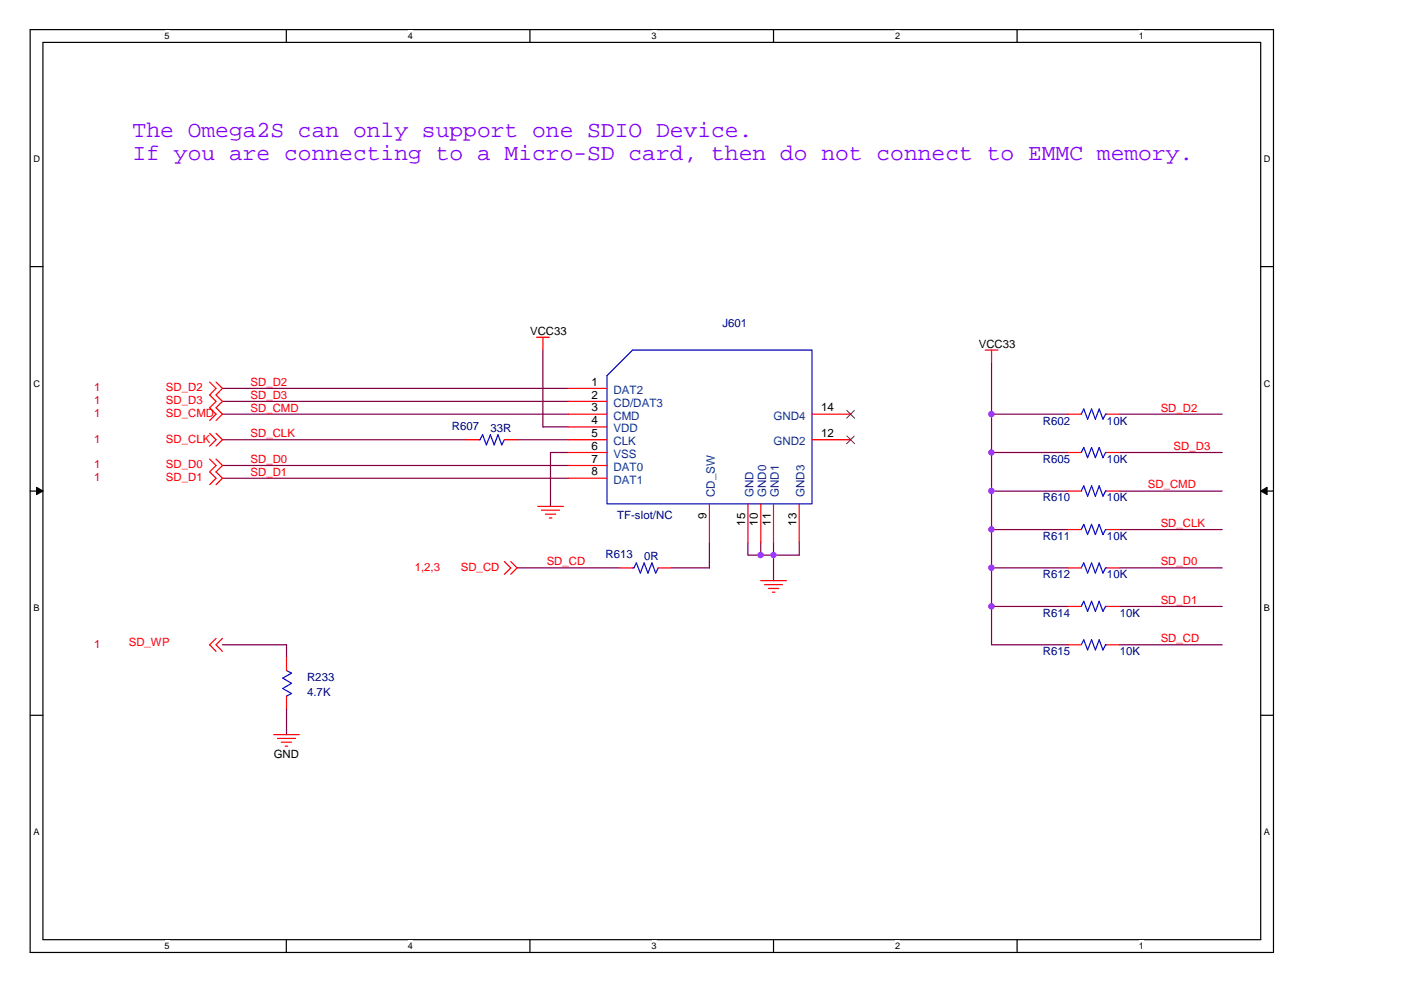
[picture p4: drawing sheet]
<svg xmlns="http://www.w3.org/2000/svg" width="297mm" height="210mm" viewBox="0 0 297 210" stroke-linecap="round" stroke-linejoin="round" font-family="sans-serif">
<path d="M6.4 6.3h263.6v195.6h-263.6zM9.1 9h258.2v190.2h-258.2z" fill="none" stroke="#000" stroke-width=".25"/>
<g fill="#fff">
<path d="M34.9 6.5h1v2.2h-1z"/>
<path d="M34.9 199.4h1v2.2h-1z"/>
</g>
<path d="M60.7 6.3v2.7M60.7 199.2v2.7" fill="none" stroke="#000" stroke-width=".25"/>
<g fill="#fff">
<path d="M86.5 6.5h1v2.2h-1z"/>
<path d="M86.5 199.4h1v2.2h-1z"/>
</g>
<path d="M112.4 6.3v2.7M112.4 199.2v2.7" fill="none" stroke="#000" stroke-width=".25"/>
<g fill="#fff">
<path d="M138.1 6.5h1.1v2.2h-1.1z"/>
<path d="M138.1 199.4h1.1v2.2h-1.1z"/>
</g>
<path d="M164 6.3v2.7M164 199.2v2.7" fill="none" stroke="#000" stroke-width=".25"/>
<g fill="#fff">
<path d="M189.8 6.5h1v2.2h-1z"/>
<path d="M189.8 199.4h1v2.2h-1z"/>
</g>
<path d="M215.6 6.3v2.7M215.6 199.2v2.7" fill="none" stroke="#000" stroke-width=".25"/>
<g fill="#fff">
<path d="M241.4 6.5h1.1v2.2h-1.1z"/>
<path d="M241.4 199.4h1.1v2.2h-1.1z"/>
<path d="M7.1 32.7h1.3v2.2h-1.3z"/>
<path d="M268 32.7h1.3v2.2h-1.3z"/>
<path d="M7.1 80.2h1.3v2.2h-1.3z"/>
<path d="M268 80.2h1.3v2.2h-1.3z"/>
</g>
<path d="M6.4 56.5h2.7M267.3 56.5h2.7" fill="none" stroke="#000" stroke-width=".25"/>
<g fill="#fff">
<path d="M7.1 127.8h1.2v2.2h-1.2z"/>
<path d="M268 127.8h1.2v2.2h-1.2z"/>
</g>
<path d="M6.4 104.1h2.7M267.3 104.1h2.7" fill="none" stroke="#000" stroke-width=".25"/>
<g fill="#000" stroke="#000" stroke-width=".21">
<path d="M7.7 103.3l1.4 .8-1.4 .8z" fill-rule="evenodd"/>
<path d="M267.3 104.1l1.3-.8v1.6z" fill-rule="evenodd"/>
</g>
<g fill="#fff">
<path d="M7.1 175.3h1.2v2.2h-1.2z"/>
<path d="M268 175.3h1.2v2.2h-1.2z"/>
</g>
<path d="M6.4 151.7h2.7M267.3 151.7h2.7" fill="none" stroke="#000" stroke-width=".25"/>
<g fill="none" stroke="#800040" stroke-width=".25">
<path d="M115.1 74.2v16.3h5.4M210.2 76.9v59.8h16.3M47.2 87.8h73.3M47.2 93.2h51.6M47.2 85.1h73.3M47.2 98.7h73.3M47.2 82.4h73.3M109.6 93.2h10.9M120.5 95.9h-3.8v11.5M210.2 95.9h16.3M210.2 87.8h16.3M237.4 95.9h21.7"/>
<path d="M237.4 87.8h21.7M47.2 101.4h73.3M150.4 115v5.4h-8.1M158.6 115v2.7h10.9v-2.7M161.3 115v2.7M164 115v8.1M210.2 104.1h16.3M210.2 112.3h16.3M237.4 104.1h21.7M237.4 112.3h21.7M47.2 136.7h13.5v2.8M109.6 120.4h21.8"/>
<path d="M210.2 120.4h16.3M210.2 128.6h16.3M237.4 136.7h21.7M237.4 120.4h21.7M237.4 128.6h21.7M60.7 150.3v5.5"/>
</g>
<g fill="#f0f" stroke="#f0f" stroke-width=".25">
<circle cx="210.2" cy="95.9" r=".52"/>
<circle cx="210.2" cy="112.2" r=".52"/>
<circle cx="210.2" cy="104.1" r=".54"/>
<circle cx="210.2" cy="128.6" r=".54"/>
<circle cx="210.2" cy="120.4" r=".54"/>
<circle cx="210.2" cy="87.8" r=".54"/>
<circle cx="164" cy="117.7" r=".52"/>
<circle cx="161.3" cy="117.7" r=".54"/>
</g>
<g fill="none" stroke="#f00" stroke-width=".25">
<path d="M113.7 71.5h2.8M115.1 71.5v2.7M208.9 74.2h2.7M210.2 74.2v2.7M44.4 81l1.4 1.4-1.4 1.3 1.4 1.4-1.4 1.4 1.4 1.3-1.4 1.4M44.4 91.9l1.4 1.3-1.4 1.4M44.4 97.3l1.4 1.4-1.4 1.3 1.4 1.4-1.4 1.4M45.8 81l1.4 1.4-1.4 1.3 1.4 1.4-1.4 1.4 1.4 1.3-1.4 1.4M45.8 91.9l1.4 1.3-1.4 1.4M45.8 97.3l1.4 1.4-1.4 1.3 1.4 1.4-1.4 1.4M98.8 93.2h2.7M106.9 93.2h2.7"/>
<path d="M120.5 95.9h8.2M120.5 93.2h8.2M120.5 82.4h8.2M120.5 85.1h8.2M120.5 87.8h8.2M120.5 90.5h8.2M120.5 98.7h8.2M172.2 93.2h8.1M172.2 87.8h8.1M226.5 95.9h2.7M226.5 87.8h2.7M234.7 95.9h2.7"/>
<path d="M234.7 87.8h2.7M106.9 119.1l1.4 1.3-1.4 1.4M108.3 119.1l1.3 1.3-1.3 1.4M114 107.4h5.5M114.8 108.2h3.8M115.7 109h2.1M116.5 109.8h.5M120.5 101.4h8.2M150.4 106.8v8.2M158.6 106.8v8.2M161.3 106.8v8.2M164 106.8v8.2"/>
<path d="M169.5 106.8v8.2M226.5 104.1h2.7M226.5 112.3h2.7M234.7 104.1h2.7M234.7 112.3h2.7M45.8 135.4l-1.4 1.3 1.4 1.4M47.2 135.4l-1.4 1.3 1.4 1.4M60.7 139.5v2.7M131.4 120.4h2.7M139.6 120.4h2.7M161.3 123.1h5.5M162.1 124h3.8"/>
<path d="M162.9 124.8h2.2M163.7 125.6h.6M226.5 120.4h2.7M226.5 136.7h2.7M226.5 128.6h2.7M234.7 120.4h2.7M234.7 136.7h2.7M234.7 128.6h2.7M58 155.8h5.5M58.8 156.6h3.9M59.6 157.4h2.2M60.5 158.2h.5"/>
<path d="M60.7 147.6v2.7"/>
</g>
<path d="M134.1 74.2h38.1v32.6h-43.5v-27.2zM101.5 93.2h.3l.5-1 .8 2.1 .9-2.1 .8 2.1 .8-2.1 .8 2.1 .5-1.1M229.2 95.9l.6-1 .8 2.1 .8-2.1 .8 2.1 .8-2.1 .8 2.1 .6-1.1h.3M229.2 87.8l.6-1.1 .8 2.2 .8-2.2 .8 2.2 .8-2.2 .8 2.2 .6-1.1h.3M229.2 104.1l.6-1.1 .8 2.2 .8-2.2 .8 2.2 .8-2.2 .8 2.2 .6-1.1h.3M229.2 112.3l.6-1.1 .8 2.1 .8-2.1 .8 2.1 .8-2.1 .8 2.1 .6-1h.3M134.1 120.4h.3l.5-1 .9 2.1 .8-2.1 .8 2.1 .8-2.1 .8 2.1 .6-1.1M229.2 120.4l.6-1 .8 2.1 .8-2.1 .8 2.1 .8-2.1 .8 2.1 .6-1.1h.3M229.2 136.7l.6-1 .8 2.1 .8-2.1 .8 2.1 .8-2.1 .8 2.1 .6-1.1h.3M229.2 128.6l.6-1.1 .8 2.1 .8-2.1 .8 2.1 .8-2.1 .8 2.1 .6-1h.3M60.7 142.2l1.1 .5-1.9 1.1 1.9 1.1-1.9 1.1 1.9 1-1.1 .6" fill="none" stroke="#00f" stroke-width=".25"/>
<path d="M179.5 92.4l1.7 1.7M179.5 87l1.7 1.7M181.1 92.4l-1.6 1.7M181.1 87l-1.6 1.7" fill="none" stroke="#804000" stroke-width=".21"/>
<g font-size="4.9" fill="#8000ff">
<text x="28.1" y="29.1">The Omega2S can only support one SDIO Device.</text>
<text x="28.1" y="34">If you are connecting to a Micro-SD card, then do not connect to EMMC memory.</text>
</g>
<g font-size="2.5">
<text x="125.4" y="81.8">1</text>
<text x="125.4" y="84.5">2</text>
<text x="125.4" y="87.2">3</text>
<text x="125.4" y="89.9">4</text>
<text x="174.1" y="87.2">14</text>
<text x="125.4" y="95.3">6</text>
<text x="125.4" y="92.6">5</text>
<text x="174.1" y="92.6">12</text>
<text x="125.4" y="98.1">7</text>
<text x="125.4" y="100.8">8</text>
<text x="149.8" y="110.1" transform="rotate(-90 149.8 110.1)">9</text>
<text x="158" y="111.5" transform="rotate(-90 158 111.5)">15</text>
<text x="160.7" y="111.5" transform="rotate(-90 160.7 111.5)">10</text>
<text x="163.4" y="111.5" transform="rotate(-90 163.4 111.5)">11</text>
<text x="168.9" y="111.5" transform="rotate(-90 168.9 111.5)">13</text>
</g>
<g font-size="2.5" fill="#004080">
<text x="130" y="83.5">DAT2</text>
<text x="130" y="86.2">CD/DAT3</text>
<text x="130" y="89">CMD</text>
<text x="164" y="89">GND4</text>
<text x="130" y="91.7">VDD</text>
<text x="130" y="94.4">CLK</text>
<text x="164" y="94.4">GND2</text>
<text x="130" y="97.1">VSS</text>
<text x="130" y="99.8">DAT0</text>
<text x="130" y="102.5">DAT1</text>
<text x="151.6" y="105.5" transform="rotate(-90 151.6 105.5)">CD_SW</text>
<text x="159.7" y="105.5" transform="rotate(-90 159.7 105.5)">GND</text>
<text x="162.4" y="105.5" transform="rotate(-90 162.4 105.5)">GND0</text>
<text x="165.1" y="105.5" transform="rotate(-90 165.1 105.5)">GND1</text>
<text x="170.6" y="105.5" transform="rotate(-90 170.6 105.5)">GND3</text>
</g>
<g font-size="2.4">
<text x="112.4" y="71">VCC33</text>
<text x="207.5" y="73.7">VCC33</text>
<text x="58" y="160.7">GND</text>
</g>
<g font-size="2.4" fill="#000080">
<text x="153.2" y="69.4">J601</text>
<text x="95.8" y="91.1">R607</text>
<text x="104" y="91.6">33R</text>
<text x="221.1" y="90">R602</text>
<text x="234.7" y="90">10K</text>
<text x="221.1" y="98.1">R605</text>
<text x="234.7" y="98.1">10K</text>
<text x="221.1" y="106.3">R610</text>
<text x="234.7" y="106.3">10K</text>
<text x="130.9" y="110.1">TF-slot/NC</text>
<text x="128.4" y="118.3">R613</text>
<text x="136.6" y="118.8">0R</text>
<text x="221.1" y="114.5">R611</text>
<text x="234.7" y="114.5">10K</text>
<text x="221.1" y="122.6">R612</text>
<text x="234.7" y="122.6">10K</text>
<text x="221.1" y="130.8">R614</text>
<text x="237.4" y="130.8">10K</text>
<text x="221.1" y="138.9">R615</text>
<text x="237.4" y="138.9">10K</text>
<text x="65.1" y="144.4">R233</text>
<text x="65.1" y="147.6">4.7K</text>
</g>
<g font-size="2.4" fill="#f00">
<text x="20" y="82.9">1</text>
<text x="35.2" y="82.9">SD_D2</text>
<text x="53.1" y="81.8">SD_D2</text>
<text x="20" y="85.7">1</text>
<text x="20" y="88.4">1</text>
<text x="35.2" y="85.7">SD_D3</text>
<text x="35.2" y="88.4">SD_CMD</text>
<text x="53.1" y="84.6">SD_D3</text>
<text x="53.1" y="87.3">SD_CMD</text>
<text x="246.1" y="87.3">SD_D2</text>
<text x="20" y="93.8">1</text>
<text x="35.2" y="93.8">SD_CLK</text>
<text x="53.1" y="92.7">SD_CLK</text>
<text x="248.8" y="95.4">SD_D3</text>
<text x="20" y="99.2">1</text>
<text x="20" y="102">1</text>
<text x="35.2" y="99.2">SD_D0</text>
<text x="35.2" y="102">SD_D1</text>
<text x="53.1" y="98.1">SD_D0</text>
<text x="53.1" y="100.9">SD_D1</text>
<text x="243.4" y="103.6">SD_CMD</text>
<text x="246.1" y="111.7">SD_CLK</text>
<text x="115.9" y="119.9">SD_CD</text>
<text x="246.1" y="119.9">SD_D0</text>
<text x="87.9" y="121">1,2,3</text>
<text x="97.7" y="121">SD_CD</text>
<text x="246.1" y="128">SD_D1</text>
<text x="20" y="137.3">1</text>
<text x="27.3" y="137">SD_WP</text>
<text x="246.1" y="136.2">SD_CD</text>
</g>
<g font-size="1.9">
<text x="34.9" y="8.3">5</text>
<text x="86.5" y="8.3">4</text>
<text x="138.1" y="8.3">3</text>
<text x="189.8" y="8.3">2</text>
<text x="241.4" y="8.3">1</text>
<text x="7.1" y="34.4">D</text>
<text x="268" y="34.4">D</text>
<text x="7.1" y="82">C</text>
<text x="268" y="82">C</text>
<text x="7.1" y="129.6">B</text>
<text x="268" y="129.6">B</text>
<text x="7.1" y="177.1">A</text>
<text x="268" y="177.1">A</text>
<text x="34.9" y="201.2">5</text>
<text x="86.5" y="201.2">4</text>
<text x="138.1" y="201.2">3</text>
<text x="189.8" y="201.2">2</text>
<text x="241.4" y="201.2">1</text>
</g>
</svg>
